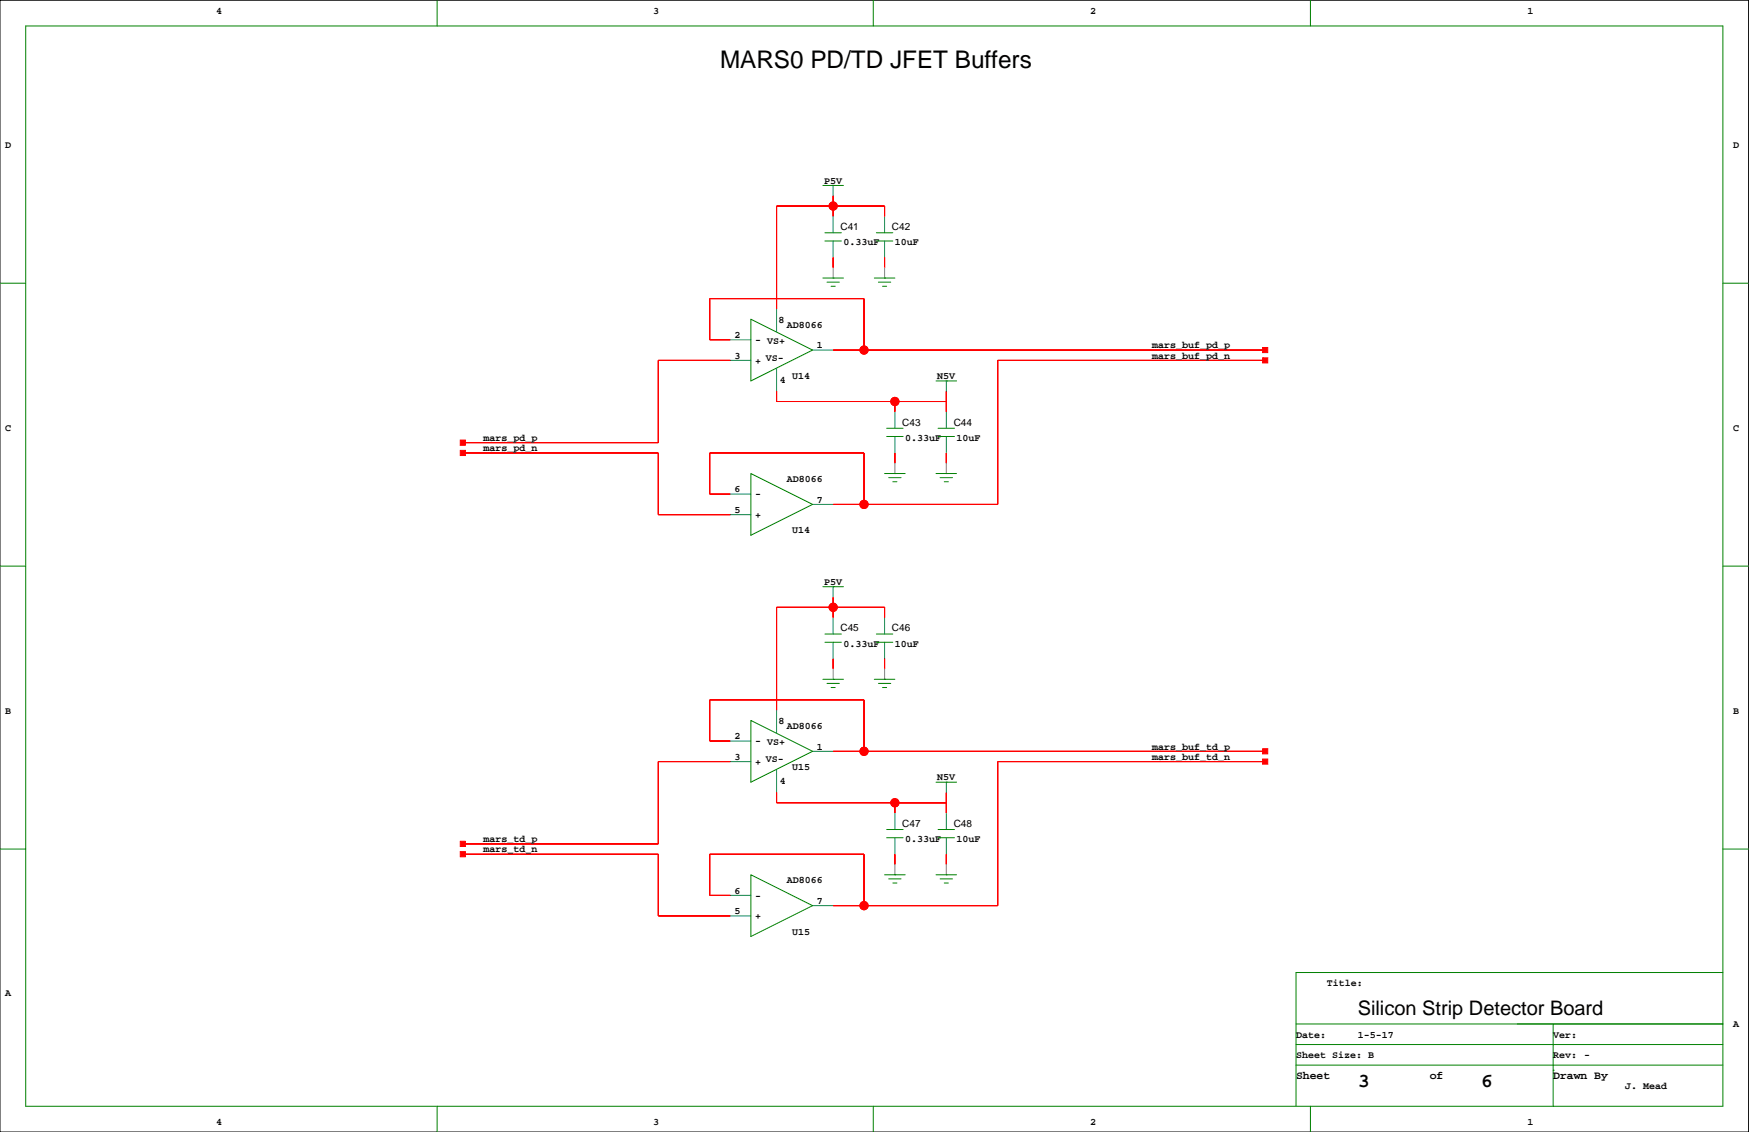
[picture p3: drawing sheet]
<svg xmlns="http://www.w3.org/2000/svg" width="432mm" height="279mm" viewBox="0 0 432 279" stroke-linecap="round" stroke-linejoin="round" font-family="sans-serif">
<path d="M0 .1h431.7v279.3h-431.7z" fill="none" stroke="#000" stroke-width=".25"/>
<g fill="none" stroke="#008080" stroke-width=".25">
<path d="M205.7 45.8v2.5M205.7 53.4v4.1M205.7 59.5v4M218.4 53.4v4.1M218.4 59.5v4M191.7 76.2v5.6M180.3 88.9h5.1M180.3 83.9h5.1M191.7 91v5.6M200.6 86.4h5.1M233.6 94v2.6M220.9 101.6v4.1"/>
<path d="M220.9 107.7v4.1M233.6 101.6v4.1M233.6 107.7v4.1M180.3 127h5.1M180.3 122h5.1M200.6 124.5h5.1M205.7 144.8v2.5M205.7 152.4v4.1M205.7 158.5v4.1M218.4 152.4v4.1M218.4 158.5v4.1M191.7 175.3v5.6"/>
<path d="M180.3 188h5.1M180.3 182.9h5.1M191.7 190v5.6M200.6 185.4h5.1M233.6 193.1v2.5M220.9 200.7v4M220.9 206.8v4M233.6 200.7v4M233.6 206.8v4M180.3 226.1h5.1M180.3 221h5.1M200.6 223.5h5.1"/>
</g>
<g fill="none" stroke="#008000" stroke-width=".25">
<path d="M6.3 6.4h419.1v266.7h-419.1zM107.9 .1v6.3M215.6 .1v6.3M323.5 .1v6.3M203.2 45.8h5M203.7 59.5h4M203.7 57.5h4M205.7 45.8h.1M216.4 59.5h4M216.4 57.5h4M0 69.9h6.3M185.4 78.8l15.2 7.6-15.2 7.6z"/>
<path d="M203.2 68.6h5M204.2 69.6h3M205.2 70.7h1M205.7 68.6h.1M215.9 68.6h5M216.9 69.6h3M217.9 70.7h1M218.4 68.6h.1M425.4 69.9h6.3M231.1 94h5.1M233.6 94h.1M185.4 116.9l15.2 7.6-15.2 7.6z"/>
<path d="M218.4 116.9h5.1M218.9 107.7h4.1M218.9 105.7h4.1M219.4 117.9h3.1M220.4 118.9h1M220.9 116.9h.1M231.1 116.9h5.1M231.6 107.7h4.1M231.6 105.7h4.1M232.1 117.9h3.1M233.1 118.9h1M233.6 116.9h.1"/>
<path d="M0 139.7h6.3M425.4 139.7h6.3M203.2 144.8h5M203.7 158.5h4M203.7 156.5h4M205.7 144.8h.1M216.4 158.5h4M216.4 156.5h4M185.4 177.8l15.2 7.6-15.2 7.7zM203.2 167.7h5M204.2 168.7h3M205.2 169.7h1"/>
<path d="M205.7 167.7h.1M215.9 167.7h5M216.9 168.7h3M217.9 169.7h1M218.4 167.7h.1M231.1 193.1h5.1M233.6 193.1h.1M0 209.6h6.3M185.4 215.9l15.2 7.6-15.2 7.7zM218.4 215.9h5.1M218.9 206.8h4.1M218.9 204.7h4.1"/>
<path d="M219.4 216.9h3.1M220.4 217.9h1M220.9 215.9h.1M231.1 215.9h5.1M231.6 206.8h4.1M231.6 204.7h4.1M232.1 216.9h3.1M233.1 217.9h1M233.6 215.9h.1M425.4 209.6h6.3M320 257.8h105.4M320 252.7h105.4"/>
<path d="M383.5 252.7v20.4M425.4 240h-105.4v33.1M107.9 273.1v6.3M215.6 273.1v6.3M320 262.9h105.4M323.5 273.1v6.3M383.5 264.2h.1"/>
</g>
<g fill="#f00" stroke="#f00" stroke-width=".25">
<path d="M205.7 63.5v2.6z" fill-rule="evenodd"/>
<path d="M218.4 63.5v2.6z" fill-rule="evenodd"/>
<path d="M220.9 111.8v2.5z" fill-rule="evenodd"/>
<path d="M233.6 111.8v2.5z" fill-rule="evenodd"/>
<path d="M205.7 162.6v2.5z" fill-rule="evenodd"/>
<path d="M218.4 162.6v2.5z" fill-rule="evenodd"/>
<path d="M220.9 210.8v2.6z" fill-rule="evenodd"/>
<path d="M233.6 210.8v2.6z" fill-rule="evenodd"/>
<path d="M162.5 88.9h17.8z" fill-rule="evenodd"/>
<path d="M162.5 88.9v20.4z" fill-rule="evenodd"/>
<path d="M114.3 109.3h48.2z" fill-rule="evenodd"/>
<path d="M113.6 108.6h1.3v1.3h-1.3z" fill-rule="evenodd"/>
<path d="M162.5 127h17.8z" fill-rule="evenodd"/>
<path d="M114.3 111.8h48.2z" fill-rule="evenodd"/>
<path d="M162.5 111.8v15.2z" fill-rule="evenodd"/>
<path d="M113.6 111.2h1.3v1.2h-1.3z" fill-rule="evenodd"/>
<path d="M114.3 208.3h48.2z" fill-rule="evenodd"/>
<path d="M162.5 188h17.8z" fill-rule="evenodd"/>
<path d="M162.5 188v20.3z" fill-rule="evenodd"/>
<path d="M113.6 207.7h1.3v1.2h-1.3z" fill-rule="evenodd"/>
<path d="M162.5 226.1h17.8z" fill-rule="evenodd"/>
<path d="M162.5 210.8v15.3z" fill-rule="evenodd"/>
<path d="M114.3 210.8h48.2z" fill-rule="evenodd"/>
<path d="M113.6 210.2h1.3v1.3h-1.3z" fill-rule="evenodd"/>
<path d="M218.4 50.9v2.5z" fill-rule="evenodd"/>
<path d="M205.7 50.9v2.5z" fill-rule="evenodd"/>
<path d="M205.7 48.3v2.6z" fill-rule="evenodd"/>
<path d="M191.7 50.9h14z" fill-rule="evenodd"/>
<path d="M205.7 50.9h12.7z" fill-rule="evenodd"/>
<path d="M191.7 50.9v25.3z" fill-rule="evenodd"/>
<path d="M205.7 149.9v2.5z" fill-rule="evenodd"/>
<path d="M191.7 149.9h14z" fill-rule="evenodd"/>
<path d="M191.7 149.9v25.4z" fill-rule="evenodd"/>
<path d="M218.4 149.9v2.5z" fill-rule="evenodd"/>
<path d="M205.7 147.3v2.6z" fill-rule="evenodd"/>
<path d="M205.7 149.9h12.7z" fill-rule="evenodd"/>
<path d="M233.6 96.6v2.5z" fill-rule="evenodd"/>
<path d="M233.6 99.1v2.5z" fill-rule="evenodd"/>
<path d="M191.7 96.6v2.5z" fill-rule="evenodd"/>
<path d="M220.9 99.1v2.5z" fill-rule="evenodd"/>
<path d="M220.9 99.1h12.7z" fill-rule="evenodd"/>
<path d="M220.9 99.1h12.7z" fill-rule="evenodd"/>
<path d="M191.7 99.1h29.2z" fill-rule="evenodd"/>
<path d="M233.6 195.6v2.5z" fill-rule="evenodd"/>
<path d="M191.7 195.6v2.5z" fill-rule="evenodd"/>
<path d="M233.6 198.1v2.6z" fill-rule="evenodd"/>
<path d="M220.9 198.1h12.7z" fill-rule="evenodd"/>
<path d="M220.9 198.1h12.7z" fill-rule="evenodd"/>
<path d="M220.9 198.1v2.6z" fill-rule="evenodd"/>
<path d="M191.7 198.1h29.2z" fill-rule="evenodd"/>
<path d="M175.2 83.9h5.1z" fill-rule="evenodd"/>
<path d="M175.2 73.7v10.2z" fill-rule="evenodd"/>
<path d="M175.2 73.7h38.1z" fill-rule="evenodd"/>
<path d="M213.3 73.7v12.7z" fill-rule="evenodd"/>
<path d="M205.7 86.4h7.6z" fill-rule="evenodd"/>
<path d="M213.3 86.4h99z" fill-rule="evenodd"/>
<path d="M311.7 85.8h1.3v1.2h-1.3z" fill-rule="evenodd"/>
<path d="M205.7 124.5h7.6z" fill-rule="evenodd"/>
<path d="M213.3 111.8v12.7z" fill-rule="evenodd"/>
<path d="M175.2 111.8h38.1z" fill-rule="evenodd"/>
<path d="M175.2 111.8v10.2z" fill-rule="evenodd"/>
<path d="M175.2 122h5.1z" fill-rule="evenodd"/>
<path d="M213.3 124.5h33z" fill-rule="evenodd"/>
<path d="M246.3 88.9v35.6z" fill-rule="evenodd"/>
<path d="M246.3 88.9h66z" fill-rule="evenodd"/>
<path d="M311.7 88.3h1.3v1.3h-1.3z" fill-rule="evenodd"/>
<path d="M205.7 223.5h7.6z" fill-rule="evenodd"/>
<path d="M213.3 223.5h33z" fill-rule="evenodd"/>
<path d="M175.2 210.8v10.2z" fill-rule="evenodd"/>
<path d="M175.2 221h5.1z" fill-rule="evenodd"/>
<path d="M246.3 188v35.5z" fill-rule="evenodd"/>
<path d="M213.3 210.8v12.7z" fill-rule="evenodd"/>
<path d="M175.2 210.8h38.1z" fill-rule="evenodd"/>
<path d="M246.3 188h66z" fill-rule="evenodd"/>
<path d="M311.7 187.3h1.3v1.3h-1.3z" fill-rule="evenodd"/>
<path d="M205.7 185.4h7.6z" fill-rule="evenodd"/>
<path d="M175.2 182.9h5.1z" fill-rule="evenodd"/>
<path d="M175.2 172.7v10.2z" fill-rule="evenodd"/>
<path d="M175.2 172.7h38.1z" fill-rule="evenodd"/>
<path d="M213.3 172.7v12.7z" fill-rule="evenodd"/>
<path d="M213.3 185.4h99z" fill-rule="evenodd"/>
<path d="M311.7 184.8h1.3v1.3h-1.3z" fill-rule="evenodd"/>
<circle cx="205.7" cy="50.9" r="1.02"/>
<circle cx="205.7" cy="149.9" r="1.02"/>
<circle cx="220.9" cy="99.1" r="1.02"/>
<circle cx="220.9" cy="198.1" r="1.02"/>
<circle cx="213.3" cy="86.4" r="1.02"/>
<circle cx="213.3" cy="124.5" r="1.02"/>
<circle cx="213.3" cy="223.5" r="1.02"/>
<circle cx="213.3" cy="185.4" r="1.02"/>
</g>
<g fill="none" stroke="#f00" stroke-width=".25">
<path d="M205.7 48.3v5.1M218.4 53.4v-2.5h-26.7v25.3M205.7 63.5v2.6M218.4 63.5v2.6M180.3 88.9h-17.8v20.4h-48.2M180.3 83.9h-5.1v-10.2h38.1v12.7M191.7 96.6v2.5h41.9M205.7 86.4h106.6M220.9 99.1v2.5M233.6 96.6v5M312.3 88.9h-66v35.6h-40.6M114.3 111.8h48.2v15.2h17.8"/>
<path d="M220.9 111.8v2.5M233.6 111.8v2.5M180.3 122h-5.1v-10.2h38.1v12.7M205.7 147.3v5.1M218.4 152.4v-2.5h-26.7v25.4M205.7 162.6v2.5M218.4 162.6v2.5M180.3 188h-17.8v20.3h-48.2M180.3 182.9h-5.1v-10.2h38.1v12.7M191.7 195.6v2.5h41.9M205.7 185.4h106.6M220.9 198.1v2.6"/>
<path d="M233.6 195.6v5.1M312.3 188h-66v35.5h-40.6M114.3 210.8h48.2v15.3h17.8M220.9 210.8v2.6M233.6 210.8v2.6M180.3 221h-5.1v-10.2h38.1v12.7"/>
<circle cx="205.7" cy="50.9" r="1.02"/>
<circle cx="213.3" cy="86.4" r="1.02"/>
<circle cx="220.9" cy="99.1" r="1.02"/>
<circle cx="213.3" cy="124.5" r="1.02"/>
<circle cx="205.7" cy="149.9" r="1.02"/>
<circle cx="213.3" cy="185.4" r="1.02"/>
<circle cx="220.9" cy="198.1" r="1.02"/>
<circle cx="213.3" cy="223.5" r="1.02"/>
</g>
<path d="M205.7 66.1v2.5M218.4 66.1v2.5M220.9 114.3v2.6M233.6 114.3v2.6M205.7 165.1v2.6M218.4 165.1v2.6M220.9 213.4v2.5M233.6 213.4v2.5" fill="none" stroke="#808080" stroke-width=".25"/>
<text font-size="6" x="177.8" y="16.8">MARS0 PD/TD JFET Buffers</text>
<g font-size="4.9">
<text x="335.2" y="250.6">Silicon Strip Detector Board</text>
<text x="335.2" y="268.4">3</text>
<text x="365.7" y="268.4">6</text>
</g>
<g font-size="2.8">
<text x="320" y="266.2">Sheet</text>
<text x="353" y="266.2">of</text>
<text x="383.5" y="266.2">Drawn By</text>
</g>
<g font-size="2.5">
<text x="53.3" y="3.4">4</text>
<text x="161.3" y="3.4">3</text>
<text x="269.2" y="3.4">2</text>
<text x="377.1" y="3.4">1</text>
<text x="1.3" y="36.4">D</text>
<text x="427.9" y="36.4">D</text>
<text x="203.5" y="45.3">P5V</text>
<text x="207.5" y="56.8">C41</text>
<text x="220.2" y="56.8">C42</text>
<text x="208.2" y="60.6">0.33uF</text>
<text x="220.9" y="60.6">10uF</text>
<text x="181.4" y="83.4">2</text>
<text x="192.2" y="79.6">8</text>
<text x="194.3" y="80.9">AD8066</text>
<text x="181.4" y="88.5">3</text>
<text x="186.4" y="84.7">- VS+</text>
<text x="186.4" y="89.8">+</text>
<text x="189.1" y="89.1">VS-</text>
<text x="201.7" y="86">1</text>
<text x="284.4" y="86">mars_buf_pd_p</text>
<text x="284.4" y="88.5">mars_buf_pd_n</text>
<text x="192.5" y="94.5">4</text>
<text x="195.5" y="93.6">U14</text>
<text x="231.4" y="93.6">N5V</text>
<text x="1.3" y="106.3">C</text>
<text x="222.7" y="105">C43</text>
<text x="235.4" y="105">C44</text>
<text x="427.9" y="106.3">C</text>
<text x="119.4" y="108.8">mars_pd_p</text>
<text x="119.4" y="111.4">mars_pd_n</text>
<text x="223.5" y="108.8">0.33uF</text>
<text x="236.2" y="108.8">10uF</text>
<text x="194.3" y="119">AD8066</text>
<text x="181.4" y="121.5">6</text>
<text x="186.4" y="122.8">-</text>
<text x="201.7" y="124.1">7</text>
<text x="181.4" y="126.6">5</text>
<text x="186.4" y="127.9">+</text>
<text x="195.5" y="131.7">U14</text>
<text x="203.5" y="144.4">P5V</text>
<text x="207.5" y="155.8">C45</text>
<text x="220.2" y="155.8">C46</text>
<text x="208.2" y="159.6">0.33uF</text>
<text x="220.9" y="159.6">10uF</text>
<text x="1.3" y="176.1">B</text>
<text x="192.2" y="178.7">8</text>
<text x="194.3" y="179.9">AD8066</text>
<text x="427.9" y="176.1">B</text>
<text x="181.4" y="182.5">2</text>
<text x="186.4" y="183.7">- VS+</text>
<text x="201.7" y="185">1</text>
<text x="284.4" y="185">mars_buf_td_p</text>
<text x="181.4" y="187.5">3</text>
<text x="186.4" y="188.8">+</text>
<text x="189.1" y="188.2">VS-</text>
<text x="195.5" y="190.1">U15</text>
<text x="284.4" y="187.5">mars_buf_td_n</text>
<text x="192.5" y="193.5">4</text>
<text x="231.4" y="192.6">N5V</text>
<text x="119.4" y="207.9">mars_td_p</text>
<text x="222.7" y="204.1">C47</text>
<text x="223.5" y="207.9">0.33uF</text>
<text x="235.4" y="204.1">C48</text>
<text x="236.2" y="207.9">10uF</text>
<text x="119.4" y="210.4">mars_td_n</text>
<text x="181.4" y="220.6">6</text>
<text x="186.4" y="221.8">-</text>
<text x="194.3" y="218">AD8066</text>
<text x="181.4" y="225.6">5</text>
<text x="186.4" y="226.9">+</text>
<text x="201.7" y="223.1">7</text>
<text x="195.5" y="230.7">U15</text>
<text x="1.3" y="245.9">A</text>
<text x="327.6" y="243.4">Title:</text>
<text x="320" y="256.1">Date:</text>
<text x="335.2" y="256.1">1-5-17</text>
<text x="383.5" y="256.1">Ver:</text>
<text x="427.9" y="253.6">A</text>
<text x="320" y="261.2">Sheet Size: B</text>
<text x="383.5" y="261.2">Rev: -</text>
<text x="401.2" y="268.8">J. Mead</text>
<text x="53.3" y="277.7">4</text>
<text x="161.3" y="277.7">3</text>
<text x="269.2" y="277.7">2</text>
<text x="377.1" y="277.7">1</text>
</g>
</svg>
